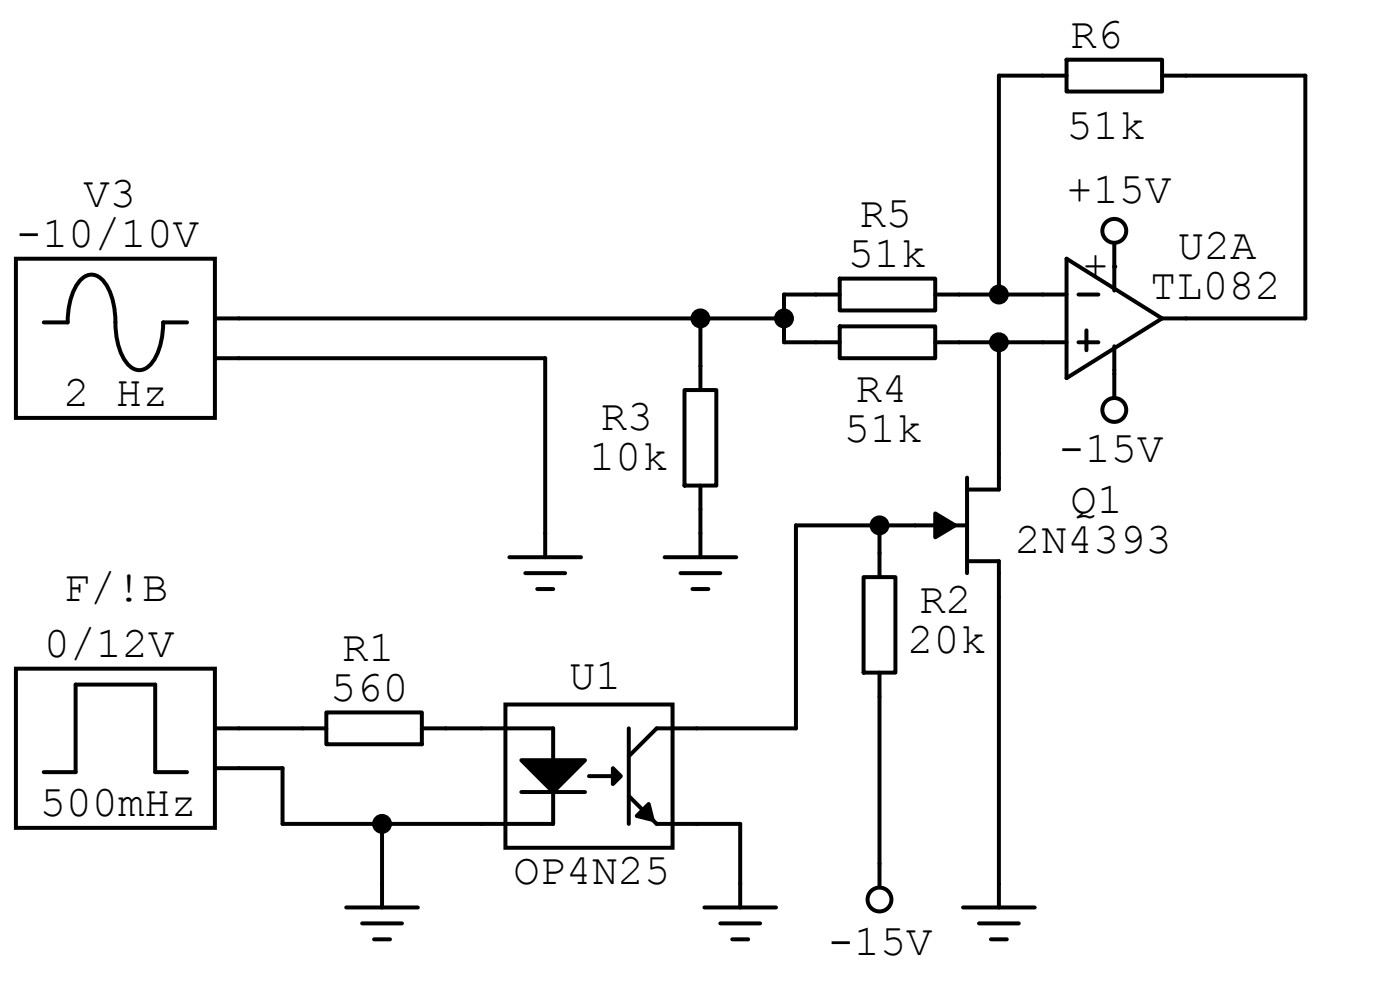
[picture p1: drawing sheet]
<svg xmlns="http://www.w3.org/2000/svg" width="297mm" height="210mm" viewBox="0 0 297 210" stroke-linecap="round" stroke-linejoin="round" font-family="sans-serif">
<path d="M73.5 192.5h15.1M76.8 195.9h8.5M79.4 199.2h3.3M81 187.4v5.1" fill="none" stroke="#000" stroke-width=".84"/>
<path d="M3.4 141.8h42.2v33.8h-42.2z" fill-rule="evenodd" fill="#fff" stroke="#000" stroke-width=".84"/>
<path d="M45.6 154.5h5.1M9.3 163.8h6.7v-18.6h16.9v18.6h6.8M45.6 162.9h5.1" fill="none" stroke="#000" stroke-width=".84"/>
<path d="M107.2 149.4h35.5v30.4h-35.5z" fill-rule="evenodd" fill="#fff" stroke="#000" stroke-width=".84"/>
<g fill="none" stroke="#000" stroke-width=".84">
<path d="M226.3 54.9l20.2 12.6-20.2 12.7zM236.4 56.6v5M221.2 62.5h5.1M221.2 72.6h5.1M228.8 62.5h4.2M228.8 72.6h4.2M230.5 70.1v4.2M236.4 73.5v5M246.5 67.5h5.1M211.9 96.2v7.6h-6.7M194.2 111.4h11M205.2 119h6.7v7.6"/>
<path d="M205.2 101.3v20.3M102.2 154.5h15.2v6.8M133.4 154.5v20.3M147.7 154.5h-8.4l-5.9 5.9M110.6 168h13.5M117.4 168v6.8h-15.2M124.9 164.6h5.1M133.4 168.9l5.9 5.9h8.4M149.4 192.5h15.2M152.8 195.9h8.5M155.3 199.2h3.4M157 187.4v5.1"/>
<path d="M186.6 183.2v5.1M204.3 192.5h15.2M207.7 195.9h8.4M210.2 199.2h3.4M211.9 187.4v5.1"/>
</g>
<path d="M198.4 108.9l4.2 2.5-4.2 2.6zM110.6 161.3h13.5l-6.7 6.7zM130 162.9l1.7 1.7-1.7 1.7zM135.1 173.1l2.5-2.6 .9 3.4z" fill="#000" stroke="#000" stroke-width=".84"/>
<circle cx="186.6" cy="190.8" r="2.53" fill="#fff" stroke="#000" stroke-width=".84"/>
<path d="M141 118.2h15.2M148.6 113.1v5.1M144.4 121.6h8.4M146.9 125h3.4" fill="none" stroke="#000" stroke-width=".84"/>
<path d="M3.4 54.9h42.2v33.7h-42.2z" fill-rule="evenodd" fill="#fff" stroke="#000" stroke-width=".84"/>
<path d="M236.4 51.5v5.1M9.3 68.4h5.1a14.1 14.1 0 0 1 2.5-8.8 3.1 3.1 0 0 1 5.1 0 14 14 0 0 1 2.5 8.8 14.1 14.1 0 0 0 2.5 8.7 3.1 3.1 0 0 0 5.1 0 14.1 14.1 0 0 0 2.5-8.7h5.1M45.6 67.5h5.1M45.6 76h5.1M108.1 118.2h15.2M115.7 113.1v5.1M111.4 121.6h8.5M114 125h3.4" fill="none" stroke="#000" stroke-width=".84"/>
<circle cx="236.4" cy="49" r="2.53" fill="#fff" stroke="#000" stroke-width=".84"/>
<path d="M236.4 79.4v5" fill="none" stroke="#000" stroke-width=".84"/>
<circle cx="236.4" cy="87" r="2.53" fill="#fff" stroke="#000" stroke-width=".84"/>
<g fill="none" stroke="#000" stroke-width=".84">
<path d="M226.3 12.7h20.2v6.7h-20.2zM226.3 16h-14.4v46.5M246.5 16h30.4v51.5h-25.3M178.1 59.1h20.3v6.8h-20.3zM50.7 67.5h115.6M50.7 76h65v37.1M148.6 67.5v15.2M178.1 69.2h20.3v6.8h-20.3zM178.1 62.5h-11.8v10.1h11.8M198.4 72.6h22.8M198.4 62.5h22.8M211.9 72.6v23.6"/>
<path d="M236.4 78.5v.9M145.2 82.7h6.8v20.3h-6.8zM148.6 103v10.1M186.6 111.4v11M194.2 111.4h-25.3v43.1h-21.2M183.2 122.4h6.8v20.3h-6.8zM211.9 126.6v60.8M50.7 154.5h18.5M69.2 151.1h20.3v6.8h-20.3zM89.5 154.5h12.7M186.6 142.7v40.5M50.7 162.9h9.2v11.9h42.3"/>
<path d="M81 174.8v12.6M147.7 174.8h9.3v12.6"/>
</g>
<g fill="#000" stroke="#000" stroke-width=".84">
<circle cx="148.6" cy="67.5" r="1.69"/>
<circle cx="166.3" cy="67.5" r="1.69"/>
<circle cx="211.9" cy="72.6" r="1.69"/>
<circle cx="211.9" cy="62.5" r="1.69"/>
<circle cx="186.6" cy="111.4" r="1.69"/>
<circle cx="81" cy="174.8" r="1.69"/>
</g>
<circle cx="236.4" cy="56.6" r=".42" fill="#000"/>
<g font-size="9.3">
<text x="227.1" y="10.1">R6</text>
<text x="226.3" y="29.6">51k</text>
<text x="17.7" y="43.9">V3</text>
<text x="226.3" y="43.1">+15V</text>
<text x="3.4" y="52.3">-10/10V</text>
<text x="182.4" y="48.1">R5</text>
<text x="179.8" y="56.6">51k</text>
<text x="229.7" y="59.1">+</text>
<text x="249.9" y="54.9">U2A</text>
<text x="244" y="63.3">TL082</text>
<text x="13.5" y="86.1">2 Hz</text>
<text x="181.5" y="85.3">R4</text>
<text x="127.5" y="91.2">R3</text>
<text x="179" y="93.7">51k</text>
<text x="125" y="99.6">10k</text>
<text x="224.6" y="97.9">-15V</text>
<text x="227.1" y="108.9">Q1</text>
<text x="215.3" y="117.4">2N4393</text>
<text x="13.5" y="127.5">F/!B</text>
<text x="195" y="130">R2</text>
<text x="9.3" y="139.3">0/12V</text>
<text x="72.6" y="140.1">R1</text>
<text x="192.5" y="138.5">20k</text>
<text x="70.1" y="148.6">560</text>
<text x="120.7" y="146.1">U1</text>
<text x="8.4" y="173.1">500mHz</text>
<text x="108.9" y="187.4">OP4N25</text>
<text x="175.6" y="202.6">-15V</text>
</g>
</svg>
